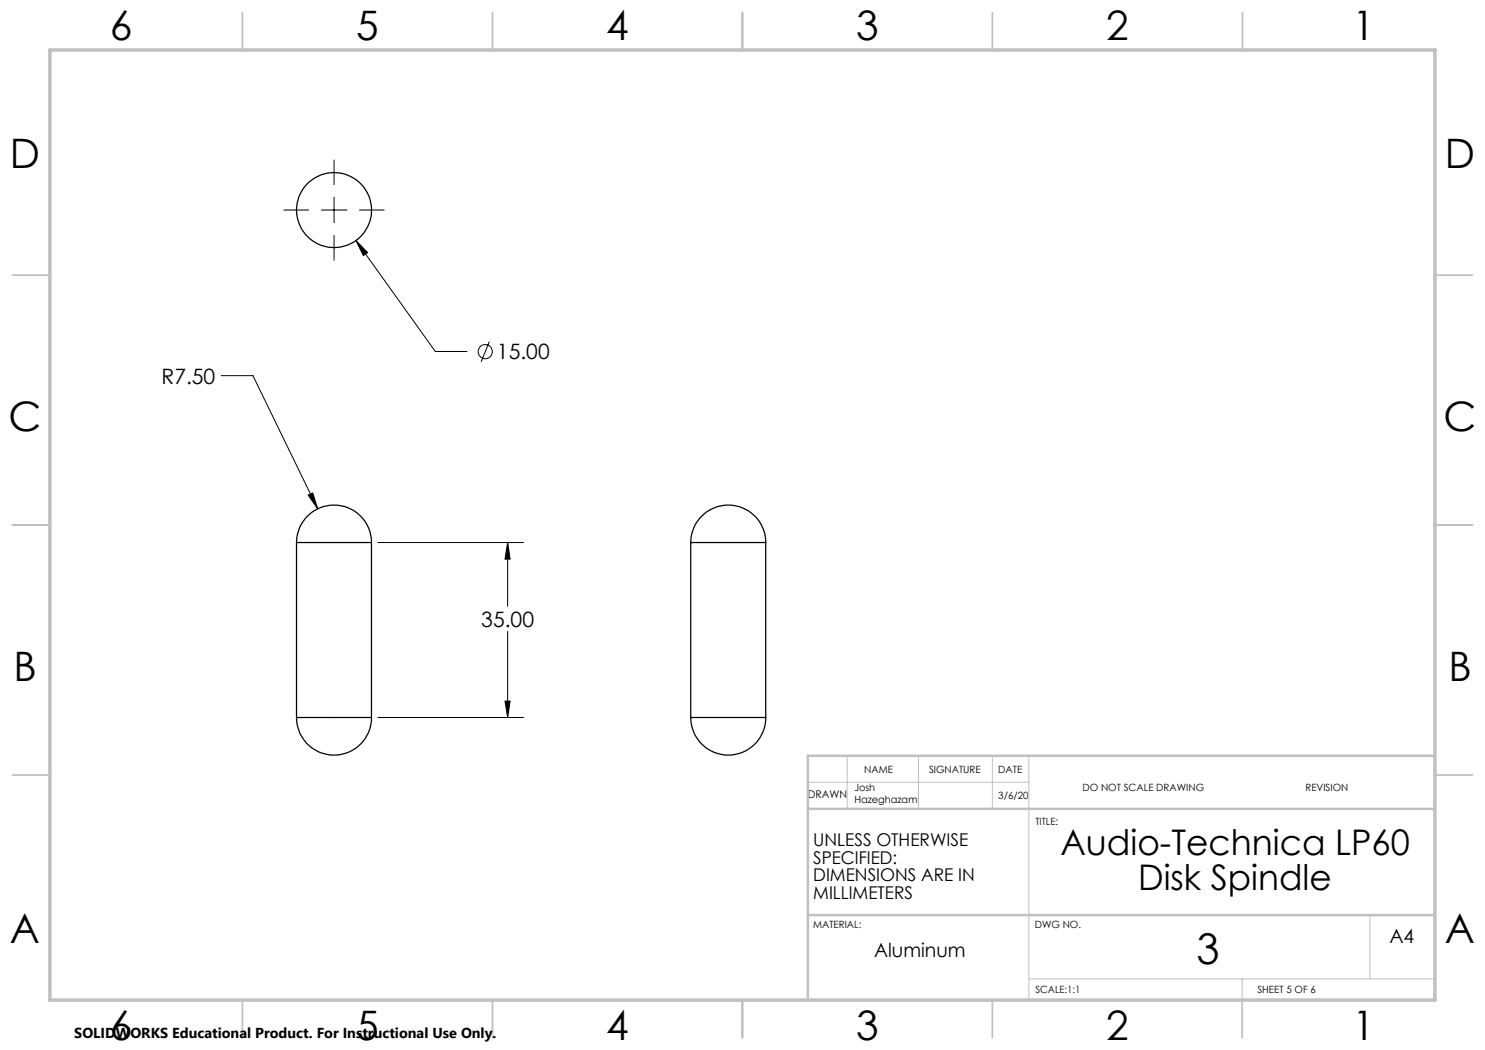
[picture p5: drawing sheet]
<svg xmlns="http://www.w3.org/2000/svg" width="297mm" height="210mm" viewBox="0 0 297 210" stroke-linecap="round" stroke-linejoin="round" font-family="sans-serif">
<g fill="none" stroke="#000" stroke-width=".2">
<path d="M66.8 32v4.9M66.8 39.5v5M56.8 42h4.9M64.3 42h5.1M66.8 47.1v5M71.2 48.1l2.3 2.4-.8 .6zM71.2 48.1l15.9 22.2h6.3M71.9 42h4.9M44.2 75.1h6.4l12.9 26.7M97.9 68.3l-1.7 4M61.6 99l.9-.4 1 3.2zM75.6 108.5h29.1"/>
<path d="M101.5 108.5l.5 3.3h-1zM101.5 108.5v12.7M101.5 126.3v17.2M75.6 143.5h29.1M101 140.2h1l-.5 3.3zM161.6 170.3v12.7"/>
<circle cx="97" cy="70.3" r="1.42"/>
</g>
<path d="M161.6 156.4h44.2M169.4 151.2v10.6M183.7 151.2v10.6M198.5 151.2v10.6M161.6 170.3v-19.1h44.2v48.8M205.8 195.8h81.2M248.4 195.8v4.2M274 183v12.8" fill="none" stroke="#c0c0c0" stroke-width=".2"/>
<g fill="none" stroke="#c0c0c0" stroke-width=".35">
<path d="M48.5 2.5v7.5M98.5 2.5v7.5M148.5 2.5v7.5M198.5 2.5v7.5M248.5 2.5v7.5M2.5 55h7.5M287 55h7.5M2.5 105h7.5M287 105h7.5M2.5 155h7.5M287 155h7.5M48.5 200v7.5"/>
<path d="M98.5 200v7.5M148.5 200v7.5M198.5 200v7.5M248.4 200v7.5"/>
</g>
<path d="M287 151.2h-125.4v48.8M161.6 161.8h125.4M161.6 183h125.4" fill="none" stroke="#c0c0c0" stroke-width=".5"/>
<path d="M10 10h277v190h-277z" fill="none" stroke="#c0c0c0" stroke-width=".7"/>
<path d="M61.6 99l1.9 2.8-1-3.2zM101 140.2h1l-.5 3.3zM101.5 108.5l.5 3.3h-1zM71.2 48.1l1.5 3 .8-.6z" fill="#000"/>
<g fill="none" stroke="#000" stroke-width=".25">
<path d="M59.3 108.5a7.5 7.5 0 0 1 7.5-7.5 7.5 7.5 0 0 1 7.5 7.5M59.3 108.5h15M59.3 108.5v35M74.3 108.5v35M138.1 108.5a7.5 7.5 0 0 1 7.5-7.5 7.5 7.5 0 0 1 7.5 7.5M138.1 108.5h15M138.1 108.5v35M153.1 108.5v35M59.3 143.5a7.5 7.5 0 0 0 7.5 7.5 7.5 7.5 0 0 0 7.5-7.5M59.3 143.5h15M138.1 143.5a7.5 7.5 0 0 0 7.5 7.5 7.5 7.5 0 0 0 7.5-7.5M138.1 143.5h15"/>
<circle cx="66.8" cy="42" r="7.5"/>
</g>
<path d="M74.3 108.5h-15M153.2 108.5h-15M74.3 143.5h-15M153.2 143.5h-15" fill="none" stroke="#000" stroke-width=".2" stroke-dasharray="1.3 .6" stroke-dashoffset=".8"/>
<text font-size="8.5" x="239.3" y="192.7">3</text>
<g font-size="8.1">
<text x="22" y="8">6</text>
<text x="71.2" y="8">5</text>
<text x="121.2" y="8">4</text>
<text x="171.3" y="8">3</text>
<text x="221.3" y="8">2</text>
<text x="270.5" y="8">1</text>
<text x="2" y="33.6">D</text>
<text x="289" y="33.6">D</text>
<text x="1.7" y="86.1">C</text>
<text x="288.7" y="86.1">C</text>
<text x="2.7" y="136.1">B</text>
<text x="289.7" y="136.1">B</text>
<text x="2" y="188.6">A</text>
<text x="289" y="188.6">A</text>
<text x="22" y="208">6</text>
<text x="71.2" y="208">5</text>
<text x="121.2" y="208">4</text>
<text x="171.3" y="208">3</text>
<text x="221.3" y="208">2</text>
<text x="270.5" y="208">1</text>
</g>
<g font-size="7.1">
<text x="212.1" y="171">Audio-Technica LP60</text>
<text x="227.6" y="178.1">Disk Spindle</text>
</g>
<g font-size="4.2">
<text x="99.4" y="71.9">15.00</text>
<text x="32.3" y="76.7">R7.50</text>
<text x="96.3" y="125.3">35.00</text>
</g>
<g font-size="3.9">
<text x="174.8" y="191.4">Aluminum</text>
<text x="277.9" y="188.5">A4</text>
</g>
<g font-size="3.5">
<text x="162.6" y="169.2">UNLESS OTHERWISE</text>
<text x="162.6" y="172.7">SPECIFIED:</text>
<text x="162.6" y="176.3">DIMENSIONS ARE IN</text>
<text x="162.6" y="179.8">MILLIMETERS</text>
</g>
<text font-size="2.9" x="14.9" y="207.6">SOLIDWORKS Educational Product. For Instructional Use Only.</text>
<text font-size="2.1" x="161.6" y="159.7">DRAWN</text>
<g font-size="2">
<text x="172.9" y="154.6">NAME</text>
<text x="185.8" y="154.6">SIGNATURE</text>
<text x="199.7" y="154.6">DATE</text>
<text x="170.9" y="158.2">Josh</text>
<text x="170.9" y="160.7">Hazeghazam</text>
<text x="199.7" y="159.9">3/6/20</text>
<text x="216.5" y="158.3">DO NOT SCALE DRAWING</text>
<text x="261.1" y="158.3">REVISION</text>
<text x="207.1" y="164.9">TITLE:</text>
<text x="162.6" y="185.5">MATERIAL:</text>
<text x="207" y="185.5">DWG NO.</text>
<text x="207.1" y="198.6">SCALE:1:1</text>
<text x="251.5" y="198.6">SHEET 5 OF 6</text>
</g>
</svg>
